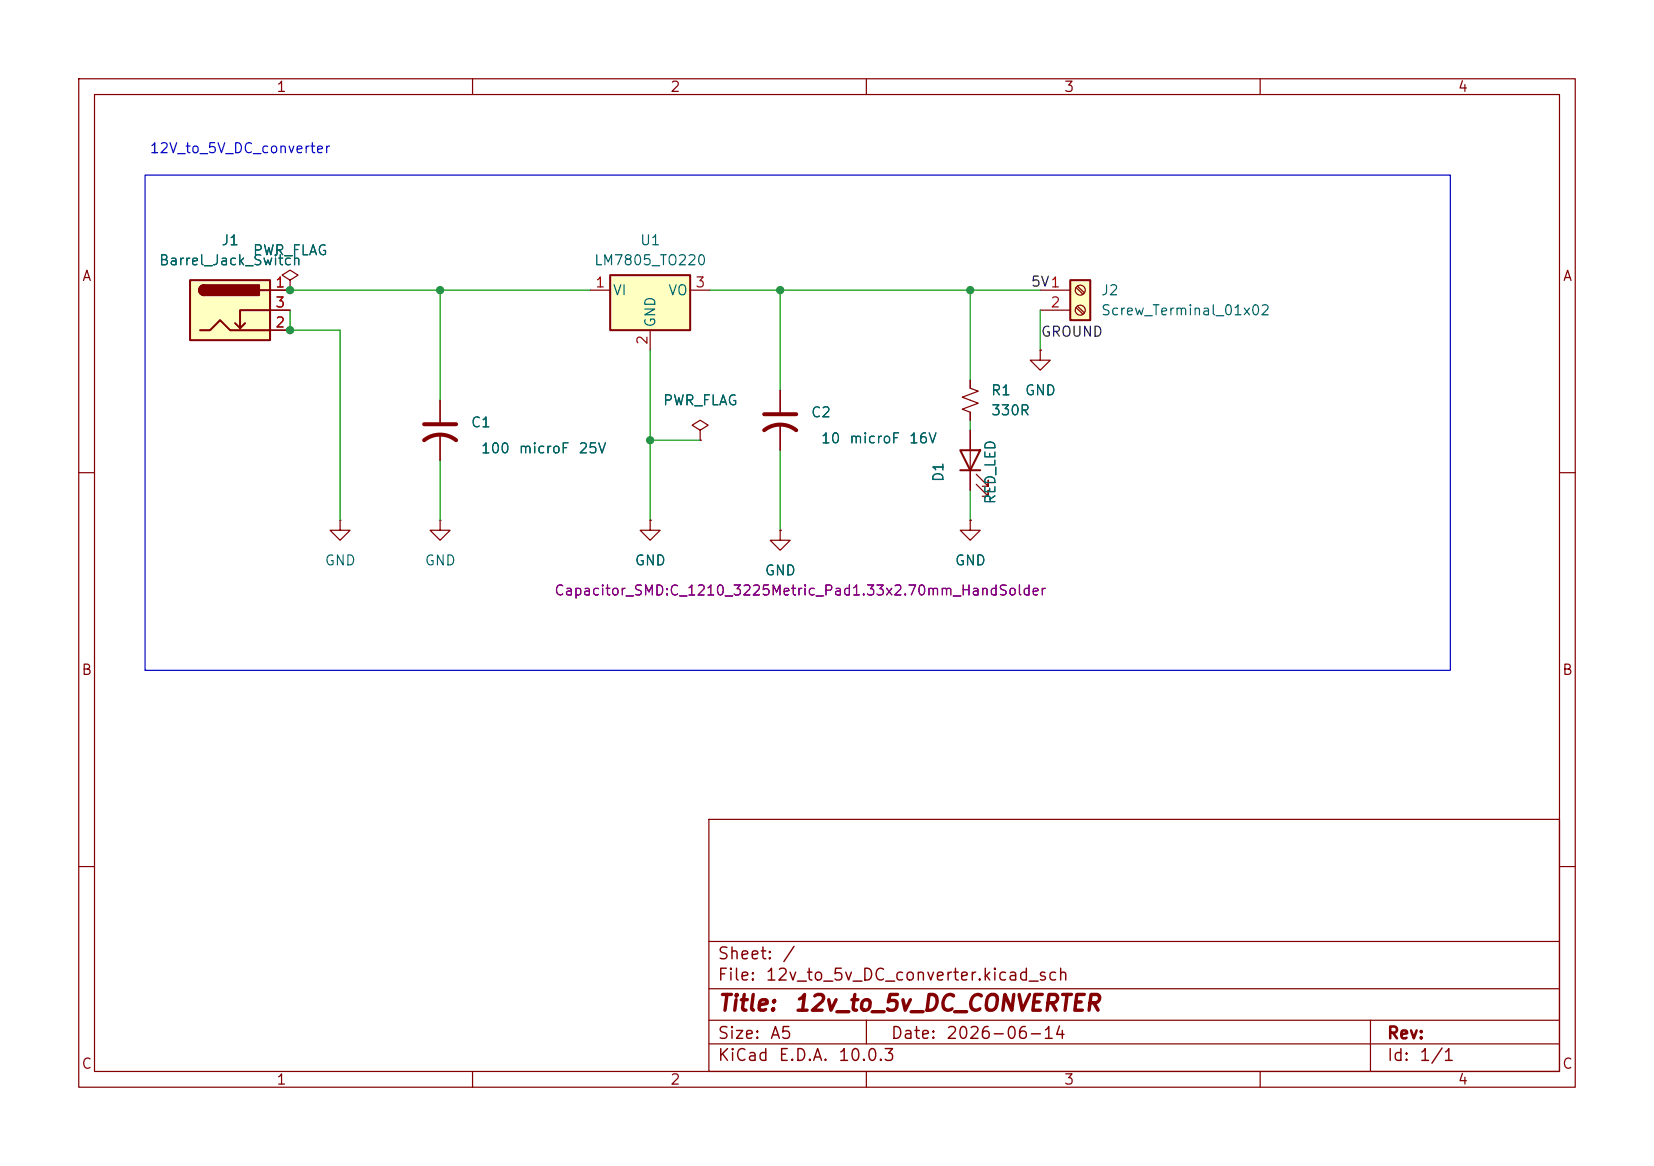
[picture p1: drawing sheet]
(kicad_sch
 (version 20260306)
 (generator "eeschema")
 (generator_version "10.0")
 (paper "A5")
 (title_block
  (title "12v_to_5v_DC_CONVERTER")
  (date "2026-06-14"))
 (lib_symbols
  (symbol "Connector:Barrel_Jack_Switch"
   (pin_names (hide yes)) (exclude_from_sim no) (in_bom yes) (on_board yes)
   (in_pos_files yes)
   (duplicate_pin_numbers_are_jumpers no)
   (property "Reference" "J" (at 0 5.334 0) (show_name no) (do_not_autoplace no) (effects (font (size 1.27 1.27))))
   (property "Value" "Barrel_Jack_Switch" (at 0 -5.08 0) (show_name no) (do_not_autoplace no) (effects (font (size 1.27 1.27))))
   (property "Footprint" "" (at 1.27 -1.016 0) (show_name no) (do_not_autoplace no) (hide yes) (effects (font (size 1.27 1.27))))
   (property "Datasheet" "" (at 1.27 -1.016 0) (show_name no) (do_not_autoplace no) (hide yes) (effects (font (size 1.27 1.27))))
   (property "Description" "DC Barrel Jack with an internal switch" (at 0 0 0) (show_name no) (do_not_autoplace no) (hide yes) (effects (font (size 1.27 1.27))))
   (symbol "Barrel_Jack_Switch_0_1"
    (rectangle (start -5.08 3.81) (end 5.08 -3.81) (stroke (width 0.254) (type default)) (fill (type background)))
    (polyline (pts (xy -3.81 -2.54) (xy -2.54 -2.54) (xy -1.27 -1.27) (xy 0 -2.54) (xy 2.54 -2.54) (xy 5.08 -2.54)) (stroke (width 0.254) (type default)) (fill (type none)))
    (arc (start -3.302 1.905) (mid -3.9343 2.54) (end -3.302 3.175) (stroke (width 0.254) (type default)) (fill (type none)))
    (arc (start -3.302 1.905) (mid -3.9343 2.54) (end -3.302 3.175) (stroke (width 0.254) (type default)) (fill (type outline)))
    (polyline (pts (xy 1.27 -2.286) (xy 1.905 -1.651)) (stroke (width 0.254) (type default)) (fill (type none)))
    (rectangle (start 3.683 3.175) (end -3.302 1.905) (stroke (width 0.254) (type default)) (fill (type outline)))
    (polyline (pts (xy 5.08 2.54) (xy 3.81 2.54)) (stroke (width 0.254) (type default)) (fill (type none)))
    (polyline (pts (xy 5.08 0) (xy 1.27 0) (xy 1.27 -2.286) (xy 0.635 -1.651)) (stroke (width 0.254) (type default)) (fill (type none))))
   (symbol "Barrel_Jack_Switch_1_1"
    (pin passive line (at 7.62 2.54 180) (length 2.54) (name "" (effects (font (size 1.27 1.27)))) (number "1" (effects (font (size 1.27 1.27)))))
    (pin passive line (at 7.62 -2.54 180) (length 2.54) (name "" (effects (font (size 1.27 1.27)))) (number "2" (effects (font (size 1.27 1.27)))))
    (pin passive line (at 7.62 0 180) (length 2.54) (name "" (effects (font (size 1.27 1.27)))) (number "3" (effects (font (size 1.27 1.27))))))
   (embedded_fonts no))
  (symbol "Connector:Screw_Terminal_01x02"
   (pin_names
    (offset 1.016) (hide yes)) (exclude_from_sim no) (in_bom yes) (on_board yes)
   (in_pos_files yes)
   (duplicate_pin_numbers_are_jumpers no)
   (property "Reference" "J" (at 0 2.54 0) (show_name no) (do_not_autoplace no) (effects (font (size 1.27 1.27))))
   (property "Value" "Screw_Terminal_01x02" (at 0 -5.08 0) (show_name no) (do_not_autoplace no) (effects (font (size 1.27 1.27))))
   (property "Footprint" "" (at 0 0 0) (show_name no) (do_not_autoplace no) (hide yes) (effects (font (size 1.27 1.27))))
   (property "Datasheet" "" (at 0 0 0) (show_name no) (do_not_autoplace no) (hide yes) (effects (font (size 1.27 1.27))))
   (property "Description" "Generic screw terminal, single row, 01x02, script generated (kicad-library-utils/schlib/autogen/connector/)" (at 0 0 0) (show_name no) (do_not_autoplace no) (hide yes) (effects (font (size 1.27 1.27))))
   (symbol "Screw_Terminal_01x02_1_1"
    (rectangle (start -1.27 1.27) (end 1.27 -3.81) (stroke (width 0.254) (type default)) (fill (type background)))
    (polyline (pts (xy -0.5334 0.3302) (xy 0.3302 -0.508)) (stroke (width 0.1524) (type default)) (fill (type none)))
    (polyline (pts (xy -0.5334 -2.2098) (xy 0.3302 -3.048)) (stroke (width 0.1524) (type default)) (fill (type none)))
    (polyline (pts (xy -0.3556 0.508) (xy 0.508 -0.3302)) (stroke (width 0.1524) (type default)) (fill (type none)))
    (polyline (pts (xy -0.3556 -2.032) (xy 0.508 -2.8702)) (stroke (width 0.1524) (type default)) (fill (type none)))
    (circle (center 0 0) (radius 0.635) (stroke (width 0.1524) (type default)) (fill (type none)))
    (circle (center 0 -2.54) (radius 0.635) (stroke (width 0.1524) (type default)) (fill (type none)))
    (pin passive line (at -5.08 0 0) (length 3.81) (name "Pin_1" (effects (font (size 1.27 1.27)))) (number "1" (effects (font (size 1.27 1.27)))))
    (pin passive line (at -5.08 -2.54 0) (length 3.81) (name "Pin_2" (effects (font (size 1.27 1.27)))) (number "2" (effects (font (size 1.27 1.27))))))
   (embedded_fonts no))
  (symbol "Device:C_US"
   (pin_numbers (hide yes))
   (pin_names
    (offset 0.254) (hide yes)) (exclude_from_sim no) (in_bom yes) (on_board yes)
   (in_pos_files yes)
   (duplicate_pin_numbers_are_jumpers no)
   (property "Reference" "C" (at 0.635 2.54 0) (show_name no) (do_not_autoplace no) (effects (font (size 1.27 1.27)) (justify left)))
   (property "Value" "C_US" (at 0.635 -2.54 0) (show_name no) (do_not_autoplace no) (effects (font (size 1.27 1.27)) (justify left)))
   (property "Footprint" "" (at 0 0 0) (show_name no) (do_not_autoplace no) (hide yes) (effects (font (size 1.27 1.27))))
   (property "Datasheet" "" (at 0 0 0) (show_name no) (do_not_autoplace no) (hide yes) (effects (font (size 1.27 1.27))))
   (property "Description" "capacitor, US symbol" (at 0 0 0) (show_name no) (do_not_autoplace no) (hide yes) (effects (font (size 1.27 1.27))))
   (symbol "C_US_0_1"
    (polyline (pts (xy -2.032 0.762) (xy 2.032 0.762)) (stroke (width 0.508) (type default)) (fill (type none)))
    (arc (start -2.032 -1.27) (mid 0 -0.5572) (end 2.032 -1.27) (stroke (width 0.508) (type default)) (fill (type none))))
   (symbol "C_US_1_1"
    (pin passive line (at 0 3.81 270) (length 2.794) (name "" (effects (font (size 1.27 1.27)))) (number "1" (effects (font (size 1.27 1.27)))))
    (pin passive line (at 0 -3.81 90) (length 3.302) (name "" (effects (font (size 1.27 1.27)))) (number "2" (effects (font (size 1.27 1.27))))))
   (embedded_fonts no))
  (symbol "Device:LED"
   (pin_numbers (hide yes))
   (pin_names
    (offset 1.016) (hide yes)) (exclude_from_sim no) (in_bom yes) (on_board yes)
   (in_pos_files yes)
   (duplicate_pin_numbers_are_jumpers no)
   (property "Reference" "D" (at 0 2.54 0) (show_name no) (do_not_autoplace no) (effects (font (size 1.27 1.27))))
   (property "Value" "LED" (at 0 -2.54 0) (show_name no) (do_not_autoplace no) (effects (font (size 1.27 1.27))))
   (property "Footprint" "" (at 0 0 0) (show_name no) (do_not_autoplace no) (hide yes) (effects (font (size 1.27 1.27))))
   (property "Datasheet" "" (at 0 0 0) (show_name no) (do_not_autoplace no) (hide yes) (effects (font (size 1.27 1.27))))
   (property "Description" "Light emitting diode" (at 0 0 0) (show_name no) (do_not_autoplace no) (hide yes) (effects (font (size 1.27 1.27))))
   (property "Sim.Pins" "1=K 2=A" (at 0 0 0) (show_name no) (do_not_autoplace no) (hide yes) (effects (font (size 1.27 1.27))))
   (symbol "LED_0_1"
    (polyline (pts (xy -3.048 -0.762) (xy -4.572 -2.286) (xy -3.81 -2.286) (xy -4.572 -2.286) (xy -4.572 -1.524)) (stroke (width 0) (type default)) (fill (type none)))
    (polyline (pts (xy -1.778 -0.762) (xy -3.302 -2.286) (xy -2.54 -2.286) (xy -3.302 -2.286) (xy -3.302 -1.524)) (stroke (width 0) (type default)) (fill (type none)))
    (polyline (pts (xy -1.27 0) (xy 1.27 0)) (stroke (width 0) (type default)) (fill (type none)))
    (polyline (pts (xy -1.27 -1.27) (xy -1.27 1.27)) (stroke (width 0.254) (type default)) (fill (type none)))
    (polyline (pts (xy 1.27 -1.27) (xy 1.27 1.27) (xy -1.27 0) (xy 1.27 -1.27)) (stroke (width 0.254) (type default)) (fill (type none))))
   (symbol "LED_1_1"
    (pin passive line (at -3.81 0 0) (length 2.54) (name "K" (effects (font (size 1.27 1.27)))) (number "1" (effects (font (size 1.27 1.27)))))
    (pin passive line (at 3.81 0 180) (length 2.54) (name "A" (effects (font (size 1.27 1.27)))) (number "2" (effects (font (size 1.27 1.27))))))
   (embedded_fonts no))
  (symbol "Device:R_Small_US"
   (pin_numbers (hide yes))
   (pin_names
    (offset 0.254) (hide yes)) (exclude_from_sim no) (in_bom yes) (on_board yes)
   (in_pos_files yes)
   (duplicate_pin_numbers_are_jumpers no)
   (property "Reference" "R" (at 0.762 0.508 0) (show_name no) (do_not_autoplace no) (effects (font (size 1.27 1.27)) (justify left)))
   (property "Value" "R_Small_US" (at 0.762 -1.016 0) (show_name no) (do_not_autoplace no) (effects (font (size 1.27 1.27)) (justify left)))
   (property "Footprint" "" (at 0 0 0) (show_name no) (do_not_autoplace no) (hide yes) (effects (font (size 1.27 1.27))))
   (property "Datasheet" "" (at 0 0 0) (show_name no) (do_not_autoplace no) (hide yes) (effects (font (size 1.27 1.27))))
   (property "Description" "Resistor, small US symbol" (at 0 0 0) (show_name no) (do_not_autoplace no) (hide yes) (effects (font (size 1.27 1.27))))
   (symbol "R_Small_US_1_1"
    (polyline (pts (xy 0 1.524) (xy 1.016 1.143) (xy 0 0.762) (xy -1.016 0.381) (xy 0 0)) (stroke (width 0) (type default)) (fill (type none)))
    (polyline (pts (xy 0 0) (xy 1.016 -0.381) (xy 0 -0.762) (xy -1.016 -1.143) (xy 0 -1.524)) (stroke (width 0) (type default)) (fill (type none)))
    (pin passive line (at 0 2.54 270) (length 1.016) (name "" (effects (font (size 1.27 1.27)))) (number "1" (effects (font (size 1.27 1.27)))))
    (pin passive line (at 0 -2.54 90) (length 1.016) (name "" (effects (font (size 1.27 1.27)))) (number "2" (effects (font (size 1.27 1.27))))))
   (embedded_fonts no))
  (symbol "Regulator_Linear:LM7805_TO220"
   (pin_names
    (offset 0.254)) (exclude_from_sim no) (in_bom yes) (on_board yes)
   (in_pos_files yes)
   (duplicate_pin_numbers_are_jumpers no)
   (property "Reference" "U" (at -3.81 3.175 0) (show_name no) (do_not_autoplace no) (effects (font (size 1.27 1.27))))
   (property "Value" "LM7805_TO220" (at 0 3.175 0) (show_name no) (do_not_autoplace no) (effects (font (size 1.27 1.27)) (justify left)))
   (property "Footprint" "Package_TO_SOT_THT:TO-220-3_Vertical" (at 0 5.715 0) (show_name no) (do_not_autoplace no) (hide yes) (effects (font (size 1.27 1.27)
    (italic yes))))
   (property "Datasheet" "https://www.onsemi.cn/PowerSolutions/document/MC7800-D.PDF" (at 0 -1.27 0) (show_name no) (do_not_autoplace no) (hide yes) (effects (font (size 1.27 1.27))))
   (property "Description" "Positive 1A 35V Linear Regulator, Fixed Output 5V, TO-220" (at 0 0 0) (show_name no) (do_not_autoplace no) (hide yes) (effects (font (size 1.27 1.27))))
   (symbol "LM7805_TO220_0_1"
    (rectangle (start -5.08 1.905) (end 5.08 -5.08) (stroke (width 0.254) (type default)) (fill (type background))))
   (symbol "LM7805_TO220_1_1"
    (pin power_in line (at -7.62 0 0) (length 2.54) (name "VI" (effects (font (size 1.27 1.27)))) (number "1" (effects (font (size 1.27 1.27)))))
    (pin power_in line (at 0 -7.62 90) (length 2.54) (name "GND" (effects (font (size 1.27 1.27)))) (number "2" (effects (font (size 1.27 1.27)))))
    (pin power_out line (at 7.62 0 180) (length 2.54) (name "VO" (effects (font (size 1.27 1.27)))) (number "3" (effects (font (size 1.27 1.27))))))
   (embedded_fonts no))
  (symbol "power:GND"
   (power global)
   (pin_numbers (hide yes))
   (pin_names
    (offset 0) (hide yes)) (exclude_from_sim no) (in_bom yes) (on_board yes)
   (in_pos_files yes)
   (duplicate_pin_numbers_are_jumpers no)
   (property "Reference" "#PWR" (at 0 -6.35 0) (show_name no) (do_not_autoplace no) (hide yes) (effects (font (size 1.27 1.27))))
   (property "Value" "GND" (at 0 -3.81 0) (show_name no) (do_not_autoplace no) (effects (font (size 1.27 1.27))))
   (property "Footprint" "" (at 0 0 0) (show_name no) (do_not_autoplace no) (hide yes) (effects (font (size 1.27 1.27))))
   (property "Datasheet" "" (at 0 0 0) (show_name no) (do_not_autoplace no) (hide yes) (effects (font (size 1.27 1.27))))
   (property "Description" "Power symbol creates a global label with name \"GND\" , ground" (at 0 0 0) (show_name no) (do_not_autoplace no) (hide yes) (effects (font (size 1.27 1.27))))
   (symbol "GND_0_1"
    (polyline (pts (xy 0 0) (xy 0 -1.27) (xy 1.27 -1.27) (xy 0 -2.54) (xy -1.27 -1.27) (xy 0 -1.27)) (stroke (width 0) (type default)) (fill (type none))))
   (symbol "GND_1_1"
    (pin power_in line (at 0 0 270) (length 0) (name "" (effects (font (size 1.27 1.27)))) (number "1" (effects (font (size 1.27 1.27))))))
   (embedded_fonts no))
  (symbol "power:PWR_FLAG"
   (power global)
   (pin_numbers (hide yes))
   (pin_names
    (offset 0) (hide yes)) (exclude_from_sim no) (in_bom yes) (on_board yes)
   (in_pos_files yes)
   (duplicate_pin_numbers_are_jumpers no)
   (property "Reference" "#FLG" (at 0 1.905 0) (show_name no) (do_not_autoplace no) (hide yes) (effects (font (size 1.27 1.27))))
   (property "Value" "PWR_FLAG" (at 0 3.81 0) (show_name no) (do_not_autoplace no) (effects (font (size 1.27 1.27))))
   (property "Footprint" "" (at 0 0 0) (show_name no) (do_not_autoplace no) (hide yes) (effects (font (size 1.27 1.27))))
   (property "Datasheet" "" (at 0 0 0) (show_name no) (do_not_autoplace no) (hide yes) (effects (font (size 1.27 1.27))))
   (property "Description" "Special symbol for telling ERC where power comes from" (at 0 0 0) (show_name no) (do_not_autoplace no) (hide yes) (effects (font (size 1.27 1.27))))
   (symbol "PWR_FLAG_0_0"
    (pin power_out line (at 0 0 90) (length 0) (name "" (effects (font (size 1.27 1.27)))) (number "1" (effects (font (size 1.27 1.27))))))
   (symbol "PWR_FLAG_0_1"
    (polyline (pts (xy 0 0) (xy 0 1.27) (xy -1.016 1.905) (xy 0 2.54) (xy 1.016 1.905) (xy 0 1.27)) (stroke (width 0) (type default)) (fill (type none))))
   (embedded_fonts no)))
 (rectangle
  (start 18.415 22.225)
  (end 184.15 85.09)
  (stroke (width 0) (type default))
  (fill (type none)))
 (text "12V_to_5V_DC_converter"
  (exclude_from_sim no)
  (at 30.48 19.05 0)
  (effects (font (size 1.27 1.27))))
 (junction
  (at 55.88 36.83)
  (diameter 0)
  (color 0 0 0 0))
 (junction
  (at 36.83 41.91)
  (diameter 0)
  (color 0 0 0 0))
 (junction
  (at 99.06 36.83)
  (diameter 0)
  (color 0 0 0 0))
 (junction
  (at 82.55 55.88)
  (diameter 0)
  (color 0 0 0 0))
 (junction
  (at 123.19 36.83)
  (diameter 0)
  (color 0 0 0 0))
 (junction
  (at 36.83 36.83)
  (diameter 0)
  (color 0 0 0 0))
 (wire
  (pts (xy 36.83 36.83) (xy 55.88 36.83))
  (stroke (width 0) (type default)))
 (wire
  (pts (xy 82.55 55.88) (xy 82.55 66.04))
  (stroke (width 0) (type default)))
 (wire
  (pts (xy 123.19 36.83) (xy 132.08 36.83))
  (stroke (width 0) (type default)))
 (wire
  (pts (xy 43.18 41.91) (xy 43.18 66.04))
  (stroke (width 0) (type default)))
 (wire
  (pts (xy 99.06 49.53) (xy 99.06 36.83))
  (stroke (width 0) (type default)))
 (wire
  (pts (xy 99.06 36.83) (xy 123.19 36.83))
  (stroke (width 0) (type default)))
 (wire
  (pts (xy 123.19 53.34) (xy 123.19 54.61))
  (stroke (width 0) (type default)))
 (wire
  (pts (xy 123.19 62.23) (xy 123.19 66.04))
  (stroke (width 0) (type default)))
 (wire
  (pts (xy 132.08 39.37) (xy 132.08 44.45))
  (stroke (width 0) (type default)))
 (wire
  (pts (xy 99.06 57.15) (xy 99.06 67.31))
  (stroke (width 0) (type default)))
 (wire
  (pts (xy 99.06 36.83) (xy 90.17 36.83))
  (stroke (width 0) (type default)))
 (wire
  (pts (xy 74.93 36.83) (xy 55.88 36.83))
  (stroke (width 0) (type default)))
 (wire
  (pts (xy 82.55 44.45) (xy 82.55 55.88))
  (stroke (width 0) (type default)))
 (wire
  (pts (xy 36.83 41.91) (xy 43.18 41.91))
  (stroke (width 0) (type default)))
 (wire
  (pts (xy 36.83 39.37) (xy 36.83 41.91))
  (stroke (width 0) (type default)))
 (wire
  (pts (xy 123.19 48.26) (xy 123.19 36.83))
  (stroke (width 0) (type default)))
 (wire
  (pts (xy 88.9 55.88) (xy 82.55 55.88))
  (stroke (width 0) (type default)))
 (wire
  (pts (xy 55.88 58.42) (xy 55.88 66.04))
  (stroke (width 0) (type default)))
 (wire
  (pts (xy 55.88 36.83) (xy 55.88 50.8))
  (stroke (width 0) (type default)))
 (label "5V"
  (at 130.81 36.83 0)
  (effects (font (size 1.27 1.27)) (justify left bottom)))
 (label "GROUND"
  (at 132.08 43.18 0)
  (effects (font (size 1.27 1.27)) (justify left bottom)))
 (symbol
  (lib_id "power:GND")
  (at 43.18 66.04 0)
  (unit 1)
  (body_style 1)
  (exclude_from_sim no)
  (in_bom yes)
  (on_board yes)
  (in_pos_files yes)
  (dnp no)
  (fields_autoplaced yes)
  (property "Reference" "#PWR01" (at 43.18 72.39 0) (hide yes) (show_name no) (do_not_autoplace no) (effects (font (size 1.27 1.27))))
  (property "Value" "GND" (at 43.18 71.12 0) (show_name no) (do_not_autoplace no) (effects (font (size 1.27 1.27))))
  (property "Footprint" "" (at 43.18 66.04 0) (hide yes) (show_name no) (do_not_autoplace no) (effects (font (size 1.27 1.27))))
  (property "Datasheet" "" (at 43.18 66.04 0) (hide yes) (show_name no) (do_not_autoplace no) (effects (font (size 1.27 1.27))))
  (property "Description" "Power symbol creates a global label with name \"GND\" , ground" (at 43.18 66.04 0) (hide yes) (show_name no) (do_not_autoplace no) (effects (font (size 1.27 1.27))))
  (pin "1"))
 (symbol
  (lib_id "Regulator_Linear:LM7805_TO220")
  (at 82.55 36.83 0)
  (unit 1)
  (body_style 1)
  (exclude_from_sim no)
  (in_bom yes)
  (on_board yes)
  (in_pos_files yes)
  (dnp no)
  (fields_autoplaced yes)
  (property "Reference" "U1" (at 82.55 30.48 0) (show_name no) (do_not_autoplace no) (effects (font (size 1.27 1.27))))
  (property "Value" "LM7805_TO220" (at 82.55 33.02 0) (show_name no) (do_not_autoplace no) (effects (font (size 1.27 1.27))))
  (property "Footprint" "Package_TO_SOT_THT:TO-220-3_Vertical" (at 82.55 31.115 0) (hide yes) (show_name no) (do_not_autoplace no) (effects (font (size 1.27 1.27)
    (italic yes))))
  (property "Datasheet" "https://www.onsemi.cn/PowerSolutions/document/MC7800-D.PDF" (at 82.55 38.1 0) (hide yes) (show_name no) (do_not_autoplace no) (effects (font (size 1.27 1.27))))
  (property "Description" "Positive 1A 35V Linear Regulator, Fixed Output 5V, TO-220" (at 82.55 36.83 0) (hide yes) (show_name no) (do_not_autoplace no) (effects (font (size 1.27 1.27))))
  (pin "2")
  (pin "1")
  (pin "3"))
 (symbol
  (lib_id "power:GND")
  (at 132.08 44.45 0)
  (unit 1)
  (body_style 1)
  (exclude_from_sim no)
  (in_bom yes)
  (on_board yes)
  (in_pos_files yes)
  (dnp no)
  (fields_autoplaced yes)
  (property "Reference" "#PWR06" (at 132.08 50.8 0) (hide yes) (show_name no) (do_not_autoplace no) (effects (font (size 1.27 1.27))))
  (property "Value" "GND" (at 132.08 49.53 0) (show_name no) (do_not_autoplace no) (effects (font (size 1.27 1.27))))
  (property "Footprint" "" (at 132.08 44.45 0) (hide yes) (show_name no) (do_not_autoplace no) (effects (font (size 1.27 1.27))))
  (property "Datasheet" "" (at 132.08 44.45 0) (hide yes) (show_name no) (do_not_autoplace no) (effects (font (size 1.27 1.27))))
  (property "Description" "Power symbol creates a global label with name \"GND\" , ground" (at 132.08 44.45 0) (hide yes) (show_name no) (do_not_autoplace no) (effects (font (size 1.27 1.27))))
  (pin "1"))
 (symbol
  (lib_id "Connector:Screw_Terminal_01x02")
  (at 137.16 36.83 0)
  (unit 1)
  (body_style 1)
  (exclude_from_sim no)
  (in_bom yes)
  (on_board yes)
  (in_pos_files yes)
  (dnp no)
  (fields_autoplaced yes)
  (property "Reference" "J2" (at 139.7 36.8299 0) (show_name no) (do_not_autoplace no) (effects (font (size 1.27 1.27)) (justify left)))
  (property "Value" "Screw_Terminal_01x02" (at 139.7 39.3699 0) (show_name no) (do_not_autoplace no) (effects (font (size 1.27 1.27)) (justify left)))
  (property "Footprint" "TerminalBlock:TerminalBlock_MaiXu_MX126-5.0-02P_1x02_P5.00mm" (at 137.16 36.83 0) (hide yes) (show_name no) (do_not_autoplace no) (effects (font (size 1.27 1.27))))
  (property "Datasheet" "" (at 137.16 36.83 0) (hide yes) (show_name no) (do_not_autoplace no) (effects (font (size 1.27 1.27))))
  (property "Description" "Generic screw terminal, single row, 01x02, script generated (kicad-library-utils/schlib/autogen/connector/)" (at 137.16 36.83 0) (hide yes) (show_name no) (do_not_autoplace no) (effects (font (size 1.27 1.27))))
  (pin "1")
  (pin "2"))
 (symbol
  (lib_id "Connector:Barrel_Jack_Switch")
  (at 29.21 39.37 0)
  (unit 1)
  (body_style 1)
  (exclude_from_sim no)
  (in_bom yes)
  (on_board yes)
  (in_pos_files yes)
  (dnp no)
  (fields_autoplaced yes)
  (property "Reference" "J1" (at 29.21 30.48 0) (show_name no) (do_not_autoplace no) (effects (font (size 1.27 1.27))))
  (property "Value" "Barrel_Jack_Switch" (at 29.21 33.02 0) (show_name no) (do_not_autoplace no) (effects (font (size 1.27 1.27))))
  (property "Footprint" "Connector_BarrelJack:BarrelJack_CUI_PJ-102AH_Horizontal" (at 30.48 40.386 0) (hide yes) (show_name no) (do_not_autoplace no) (effects (font (size 1.27 1.27))))
  (property "Datasheet" "" (at 30.48 40.386 0) (hide yes) (show_name no) (do_not_autoplace no) (effects (font (size 1.27 1.27))))
  (property "Description" "DC Barrel Jack with an internal switch" (at 29.21 39.37 0) (hide yes) (show_name no) (do_not_autoplace no) (effects (font (size 1.27 1.27))))
  (pin "1")
  (pin "3")
  (pin "2"))
 (symbol
  (lib_id "Device:C_US")
  (at 99.06 53.34 0)
  (unit 1)
  (body_style 1)
  (exclude_from_sim no)
  (in_bom yes)
  (on_board yes)
  (in_pos_files yes)
  (dnp no)
  (property "Reference" "C2" (at 102.87 52.3239 0) (show_name no) (do_not_autoplace no) (effects (font (size 1.27 1.27)) (justify left)))
  (property "Value" "10 microF 16V" (at 104.14 55.626 0) (show_name no) (do_not_autoplace no) (effects (font (size 1.27 1.27)) (justify left)))
  (property "Footprint" "Capacitor_SMD:C_1210_3225Metric_Pad1.33x2.70mm_HandSolder" (at 101.6 74.93 0) (show_name no) (do_not_autoplace no) (effects (font (size 1.27 1.27))))
  (property "Datasheet" "" (at 99.06 53.34 0) (hide yes) (show_name no) (do_not_autoplace no) (effects (font (size 1.27 1.27))))
  (property "Description" "capacitor, US symbol" (at 99.06 53.34 0) (hide yes) (show_name no) (do_not_autoplace no) (effects (font (size 1.27 1.27))))
  (pin "1")
  (pin "2"))
 (symbol
  (lib_id "power:GND")
  (at 99.06 67.31 0)
  (unit 1)
  (body_style 1)
  (exclude_from_sim no)
  (in_bom yes)
  (on_board yes)
  (in_pos_files yes)
  (dnp no)
  (fields_autoplaced yes)
  (property "Reference" "#PWR05" (at 99.06 73.66 0) (hide yes) (show_name no) (do_not_autoplace no) (effects (font (size 1.27 1.27))))
  (property "Value" "GND" (at 99.06 72.39 0) (show_name no) (do_not_autoplace no) (effects (font (size 1.27 1.27))))
  (property "Footprint" "" (at 99.06 67.31 0) (hide yes) (show_name no) (do_not_autoplace no) (effects (font (size 1.27 1.27))))
  (property "Datasheet" "" (at 99.06 67.31 0) (hide yes) (show_name no) (do_not_autoplace no) (effects (font (size 1.27 1.27))))
  (property "Description" "Power symbol creates a global label with name \"GND\" , ground" (at 99.06 67.31 0) (hide yes) (show_name no) (do_not_autoplace no) (effects (font (size 1.27 1.27))))
  (pin "1"))
 (symbol
  (lib_id "power:GND")
  (at 82.55 66.04 0)
  (unit 1)
  (body_style 1)
  (exclude_from_sim no)
  (in_bom yes)
  (on_board yes)
  (in_pos_files yes)
  (dnp no)
  (fields_autoplaced yes)
  (property "Reference" "#PWR03" (at 82.55 72.39 0) (hide yes) (show_name no) (do_not_autoplace no) (effects (font (size 1.27 1.27))))
  (property "Value" "GND" (at 82.55 71.12 0) (show_name no) (do_not_autoplace no) (effects (font (size 1.27 1.27))))
  (property "Footprint" "" (at 82.55 66.04 0) (hide yes) (show_name no) (do_not_autoplace no) (effects (font (size 1.27 1.27))))
  (property "Datasheet" "" (at 82.55 66.04 0) (hide yes) (show_name no) (do_not_autoplace no) (effects (font (size 1.27 1.27))))
  (property "Description" "Power symbol creates a global label with name \"GND\" , ground" (at 82.55 66.04 0) (hide yes) (show_name no) (do_not_autoplace no) (effects (font (size 1.27 1.27))))
  (pin "1"))
 (symbol
  (lib_id "Device:R_Small_US")
  (at 123.19 50.8 0)
  (unit 1)
  (body_style 1)
  (exclude_from_sim no)
  (in_bom yes)
  (on_board yes)
  (in_pos_files yes)
  (dnp no)
  (fields_autoplaced yes)
  (property "Reference" "R1" (at 125.73 49.5299 0) (show_name no) (do_not_autoplace no) (effects (font (size 1.27 1.27)) (justify left)))
  (property "Value" "330R" (at 125.73 52.0699 0) (show_name no) (do_not_autoplace no) (effects (font (size 1.27 1.27)) (justify left)))
  (property "Footprint" "Resistor_SMD:R_0402_1005Metric_Pad0.72x0.64mm_HandSolder" (at 123.19 50.8 0) (hide yes) (show_name no) (do_not_autoplace no) (effects (font (size 1.27 1.27))))
  (property "Datasheet" "" (at 123.19 50.8 0) (hide yes) (show_name no) (do_not_autoplace no) (effects (font (size 1.27 1.27))))
  (property "Description" "Resistor, small US symbol" (at 123.19 50.8 0) (hide yes) (show_name no) (do_not_autoplace no) (effects (font (size 1.27 1.27))))
  (pin "2")
  (pin "1"))
 (symbol
  (lib_id "power:GND")
  (at 123.19 66.04 0)
  (unit 1)
  (body_style 1)
  (exclude_from_sim no)
  (in_bom yes)
  (on_board yes)
  (in_pos_files yes)
  (dnp no)
  (fields_autoplaced yes)
  (property "Reference" "#PWR04" (at 123.19 72.39 0) (hide yes) (show_name no) (do_not_autoplace no) (effects (font (size 1.27 1.27))))
  (property "Value" "GND" (at 123.19 71.12 0) (show_name no) (do_not_autoplace no) (effects (font (size 1.27 1.27))))
  (property "Footprint" "" (at 123.19 66.04 0) (hide yes) (show_name no) (do_not_autoplace no) (effects (font (size 1.27 1.27))))
  (property "Datasheet" "" (at 123.19 66.04 0) (hide yes) (show_name no) (do_not_autoplace no) (effects (font (size 1.27 1.27))))
  (property "Description" "Power symbol creates a global label with name \"GND\" , ground" (at 123.19 66.04 0) (hide yes) (show_name no) (do_not_autoplace no) (effects (font (size 1.27 1.27))))
  (pin "1"))
 (symbol
  (lib_id "power:GND")
  (at 55.88 66.04 0)
  (unit 1)
  (body_style 1)
  (exclude_from_sim no)
  (in_bom yes)
  (on_board yes)
  (in_pos_files yes)
  (dnp no)
  (fields_autoplaced yes)
  (property "Reference" "#PWR02" (at 55.88 72.39 0) (hide yes) (show_name no) (do_not_autoplace no) (effects (font (size 1.27 1.27))))
  (property "Value" "GND" (at 55.88 71.12 0) (show_name no) (do_not_autoplace no) (effects (font (size 1.27 1.27))))
  (property "Footprint" "" (at 55.88 66.04 0) (hide yes) (show_name no) (do_not_autoplace no) (effects (font (size 1.27 1.27))))
  (property "Datasheet" "" (at 55.88 66.04 0) (hide yes) (show_name no) (do_not_autoplace no) (effects (font (size 1.27 1.27))))
  (property "Description" "Power symbol creates a global label with name \"GND\" , ground" (at 55.88 66.04 0) (hide yes) (show_name no) (do_not_autoplace no) (effects (font (size 1.27 1.27))))
  (pin "1"))
 (symbol
  (lib_id "power:PWR_FLAG")
  (at 36.83 36.83 0)
  (unit 1)
  (body_style 1)
  (exclude_from_sim no)
  (in_bom yes)
  (on_board yes)
  (in_pos_files yes)
  (dnp no)
  (fields_autoplaced yes)
  (property "Reference" "#FLG01" (at 36.83 34.925 0) (hide yes) (show_name no) (do_not_autoplace no) (effects (font (size 1.27 1.27))))
  (property "Value" "PWR_FLAG" (at 36.83 31.75 0) (show_name no) (do_not_autoplace no) (effects (font (size 1.27 1.27))))
  (property "Footprint" "" (at 36.83 36.83 0) (hide yes) (show_name no) (do_not_autoplace no) (effects (font (size 1.27 1.27))))
  (property "Datasheet" "" (at 36.83 36.83 0) (hide yes) (show_name no) (do_not_autoplace no) (effects (font (size 1.27 1.27))))
  (property "Description" "Special symbol for telling ERC where power comes from" (at 36.83 36.83 0) (hide yes) (show_name no) (do_not_autoplace no) (effects (font (size 1.27 1.27))))
  (pin "1"))
 (symbol
  (lib_id "power:PWR_FLAG")
  (at 88.9 55.88 0)
  (unit 1)
  (body_style 1)
  (exclude_from_sim no)
  (in_bom yes)
  (on_board yes)
  (in_pos_files yes)
  (dnp no)
  (fields_autoplaced yes)
  (property "Reference" "#FLG03" (at 88.9 53.975 0) (hide yes) (show_name no) (do_not_autoplace no) (effects (font (size 1.27 1.27))))
  (property "Value" "PWR_FLAG" (at 88.9 50.8 0) (show_name no) (do_not_autoplace no) (effects (font (size 1.27 1.27))))
  (property "Footprint" "" (at 88.9 55.88 0) (hide yes) (show_name no) (do_not_autoplace no) (effects (font (size 1.27 1.27))))
  (property "Datasheet" "" (at 88.9 55.88 0) (hide yes) (show_name no) (do_not_autoplace no) (effects (font (size 1.27 1.27))))
  (property "Description" "Special symbol for telling ERC where power comes from" (at 88.9 55.88 0) (hide yes) (show_name no) (do_not_autoplace no) (effects (font (size 1.27 1.27))))
  (pin "1"))
 (symbol
  (lib_id "Device:C_US")
  (at 55.88 54.61 0)
  (unit 1)
  (body_style 1)
  (exclude_from_sim no)
  (in_bom yes)
  (on_board yes)
  (in_pos_files yes)
  (dnp no)
  (property "Reference" "C1" (at 59.69 53.5939 0) (show_name no) (do_not_autoplace no) (effects (font (size 1.27 1.27)) (justify left)))
  (property "Value" "100 microF 25V" (at 60.96 56.896 0) (show_name no) (do_not_autoplace no) (effects (font (size 1.27 1.27)) (justify left)))
  (property "Footprint" "Capacitor_SMD:CP_Elec_8x6.2" (at 55.88 54.61 0) (hide yes) (show_name no) (do_not_autoplace no) (effects (font (size 1.27 1.27))))
  (property "Datasheet" "" (at 55.88 54.61 0) (hide yes) (show_name no) (do_not_autoplace no) (effects (font (size 1.27 1.27))))
  (property "Description" "capacitor, US symbol" (at 55.88 54.61 0) (hide yes) (show_name no) (do_not_autoplace no) (effects (font (size 1.27 1.27))))
  (pin "1")
  (pin "2"))
 (symbol
  (lib_id "Device:LED")
  (at 123.19 58.42 90)
  (unit 1)
  (body_style 1)
  (exclude_from_sim no)
  (in_bom yes)
  (on_board yes)
  (in_pos_files yes)
  (dnp no)
  (property "Reference" "D1" (at 119.126 59.944 0) (show_name no) (do_not_autoplace no) (effects (font (size 1.27 1.27))))
  (property "Value" "RED_LED" (at 125.73 59.944 0) (show_name no) (do_not_autoplace no) (effects (font (size 1.27 1.27))))
  (property "Footprint" "LED_SMD:LED_0805_2012Metric" (at 130.81 59.69 0) (hide yes) (show_name no) (do_not_autoplace no) (effects (font (size 1.27 1.27))))
  (property "Datasheet" "http://www.vishay.com/docs/81006/tsal4400.pdf" (at 123.19 58.42 0) (hide yes) (show_name no) (do_not_autoplace no) (effects (font (size 1.27 1.27))))
  (property "Description" "Light emitting diode" (at 123.19 58.42 0) (hide yes) (show_name no) (do_not_autoplace no) (effects (font (size 1.27 1.27))))
  (property "Sim.Pins" "1=K 2=A" (at 123.19 58.42 0) (hide yes) (show_name no) (do_not_autoplace no) (effects (font (size 1.27 1.27))))
  (pin "1")
  (pin "2"))
 (sheet_instances
  (path ""
   (page "1")))
 (embedded_fonts no))
